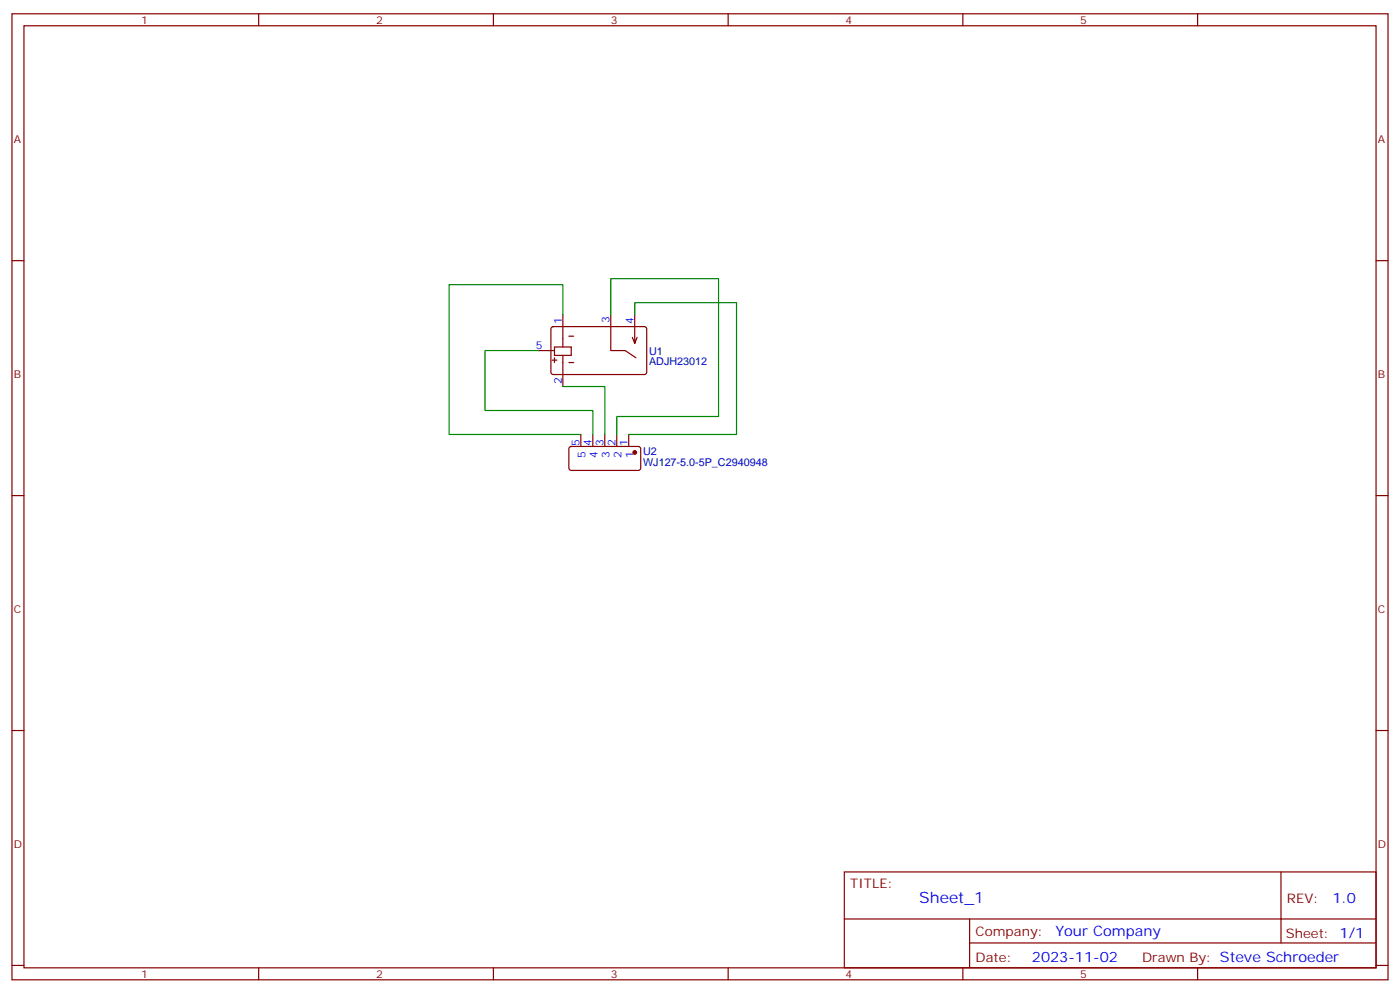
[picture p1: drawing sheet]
<svg xmlns="http://www.w3.org/2000/svg" width="412mm" height="292mm" viewBox="0 0 412 292" stroke-linecap="round" stroke-linejoin="round" font-family="sans-serif">
<g fill="none" stroke="#870000" stroke-width=".35">
<path d="M3.5 4.1h405.4v284.3h-405.4zM7.1 7.6h398.2v277.3h-398.2zM76.2 4.1v3.5M145.3 4.1v3.5M214.5 4.1v3.5M283.6 4.1v3.5M352.8 4.1v3.5M3.5 76.7h3.6M405.3 76.7h3.6M162.5 96.3l.5-.2 27.1 .1 .4 .6-.1 13-.6 .4h-27.1l-.4-.7v-12.7zM165.8 92.6v9.5M167.6 99h1.4"/>
<path d="M179.9 92.6v10.6h4.2l3.2 2.1M186.3 99.3l.7 1.8M187 92.6v8.5l.7-1.8M158.7 103.2h4.6M162.6 106h1.4M163.3 102.1h5v2.5h-5zM163.3 105.3v1.4M165.8 104.6v9.2M167.6 106.7h1.4M167.8 131.6l.5-.2 20 .1 .4 .6v5.9l-.7 .5-20-.1-.4-.6v-5.7zM171.1 127.9v3.5M174.6 127.9v3.5"/>
<path d="M178.2 127.9v3.5M181.7 127.9v3.5M185.2 127.9v3.5M3.5 145.9h3.6M405.3 145.9h3.6M3.5 215h3.6M405.3 215h3.6M248.7 256.6h156.6v28.3h-156.6zM377.3 256.7v20.8M248.7 270.5h156.5M285.6 277.5h119.6M285.6 270.5v14.1"/>
<path d="M3.5 284.2h3.6M76.2 284.9v3.5M145.3 284.9v3.5M214.5 284.9v3.5M283.6 284.9v3.5M352.8 284.9v3.5M405.3 284.2h3.6"/>
</g>
<circle cx="187" cy="133.2" r=".53" fill="#870000" stroke="#870000" stroke-width=".35"/>
<path d="M165.8 92.6v-8.8h-33.5v44.1h38.8M179.9 92.6v-10.6h31.8v40.6h-30v5.3M187 92.6v-3.5h30v38.8h-31.8M158.7 103.2h-15.8v17.6h31.7v7.1M165.8 113.8h12.4v14.1" fill="none" stroke="#008700" stroke-width=".35"/>
<g fill="none" stroke="#fff" stroke-width=".35">
<path d="M139.3 149h1.8v42.4M139.3 159.6h1.8M139.3 170.2h1.8M137.9 191.4h6.4M139 192.1h4.2M139.3 182.6h1.8M140.1 192.8h2.1M140.8 193.5h.7"/>
<circle cx="137.6" cy="149" r="1.76"/>
<circle cx="137.6" cy="159.6" r="1.76"/>
<circle cx="137.6" cy="170.2" r="1.76"/>
<circle cx="137.6" cy="182.6" r="1.76"/>
</g>
<g fill="#fff">
<circle cx="141.1" cy="159.6" r=".88"/>
<circle cx="141.1" cy="170.2" r=".88"/>
<circle cx="141.1" cy="182.6" r=".88"/>
</g>
<text font-size="4.6" fill="#00f" x="270.8" y="265.7">Sheet_1</text>
<g font-size="4.2" fill="#00f">
<text x="392.5" y="265.9">1.0</text>
<text x="310.9" y="275.5">Your Company</text>
<text x="304" y="283.3">2023-11-02</text>
</g>
<g font-size="3.9" fill="#800">
<text x="250.5" y="261.2">TITLE:</text>
<text x="379.1" y="265.9">REV:</text>
<text x="287.4" y="275.4">Company:</text>
<text x="378.7" y="276">Sheet: 1/1</text>
<text x="287.4" y="283.1">Date:</text>
<text x="336.4" y="283.2">Drawn By: Steve Schroeder</text>
</g>
<g font-size="3.2" fill="#800">
<text x="41.6" y="7.1">1</text>
<text x="110.8" y="7.1">2</text>
<text x="179.9" y="7.1">3</text>
<text x="249.1" y="7.1">4</text>
<text x="318.2" y="7.1">5</text>
<text x="4.1" y="42.2">A</text>
<text x="405.9" y="42.2">A</text>
<text x="4.1" y="111.3">B</text>
<text x="405.9" y="111.3">B</text>
<text x="4.1" y="180.4">C</text>
<text x="405.9" y="180.4">C</text>
<text x="4.1" y="249.6">D</text>
<text x="405.9" y="249.6">D</text>
<text x="41.6" y="287.9">1</text>
<text x="110.8" y="287.9">2</text>
<text x="179.9" y="287.9">3</text>
<text x="249.1" y="287.9">4</text>
<text x="318.2" y="287.9">5</text>
</g>
<g font-size="3.2" fill="#00f">
<text x="165.5" y="95.4" transform="rotate(-90 165.5 95.4)">1</text>
<text x="179.6" y="95.1" transform="rotate(-90 179.6 95.1)">3</text>
<text x="186.6" y="95.4" transform="rotate(-90 186.6 95.4)">4</text>
<text x="157.8" y="102.8">5</text>
<text x="165.5" y="113" transform="rotate(-90 165.5 113)">2</text>
<text x="170.7" y="131.2" transform="rotate(-90 170.7 131.2)">5</text>
<text x="174.3" y="131.2" transform="rotate(-90 174.3 131.2)">4</text>
<text x="177.8" y="131.2" transform="rotate(-90 177.8 131.2)">3</text>
<text x="181.3" y="131.2" transform="rotate(-90 181.3 131.2)">2</text>
<text x="184.9" y="131.2" transform="rotate(-90 184.9 131.2)">1</text>
<text x="172.5" y="134.7" transform="rotate(-90 172.5 134.7)">5</text>
<text x="176" y="134.7" transform="rotate(-90 176 134.7)">4</text>
<text x="179.6" y="134.7" transform="rotate(-90 179.6 134.7)">3</text>
<text x="183.1" y="134.7" transform="rotate(-90 183.1 134.7)">2</text>
<text x="186.6" y="134.7" transform="rotate(-90 186.6 134.7)">1</text>
</g>
<g font-size="3.2" fill="#000080">
<text x="191.2" y="107.5">ADJH23012</text>
<text x="191.2" y="104.5">U1</text>
<text x="189.4" y="137.1">WJ127-5.0-5P_C2940948</text>
<text x="189.4" y="134">U2</text>
</g>
</svg>
